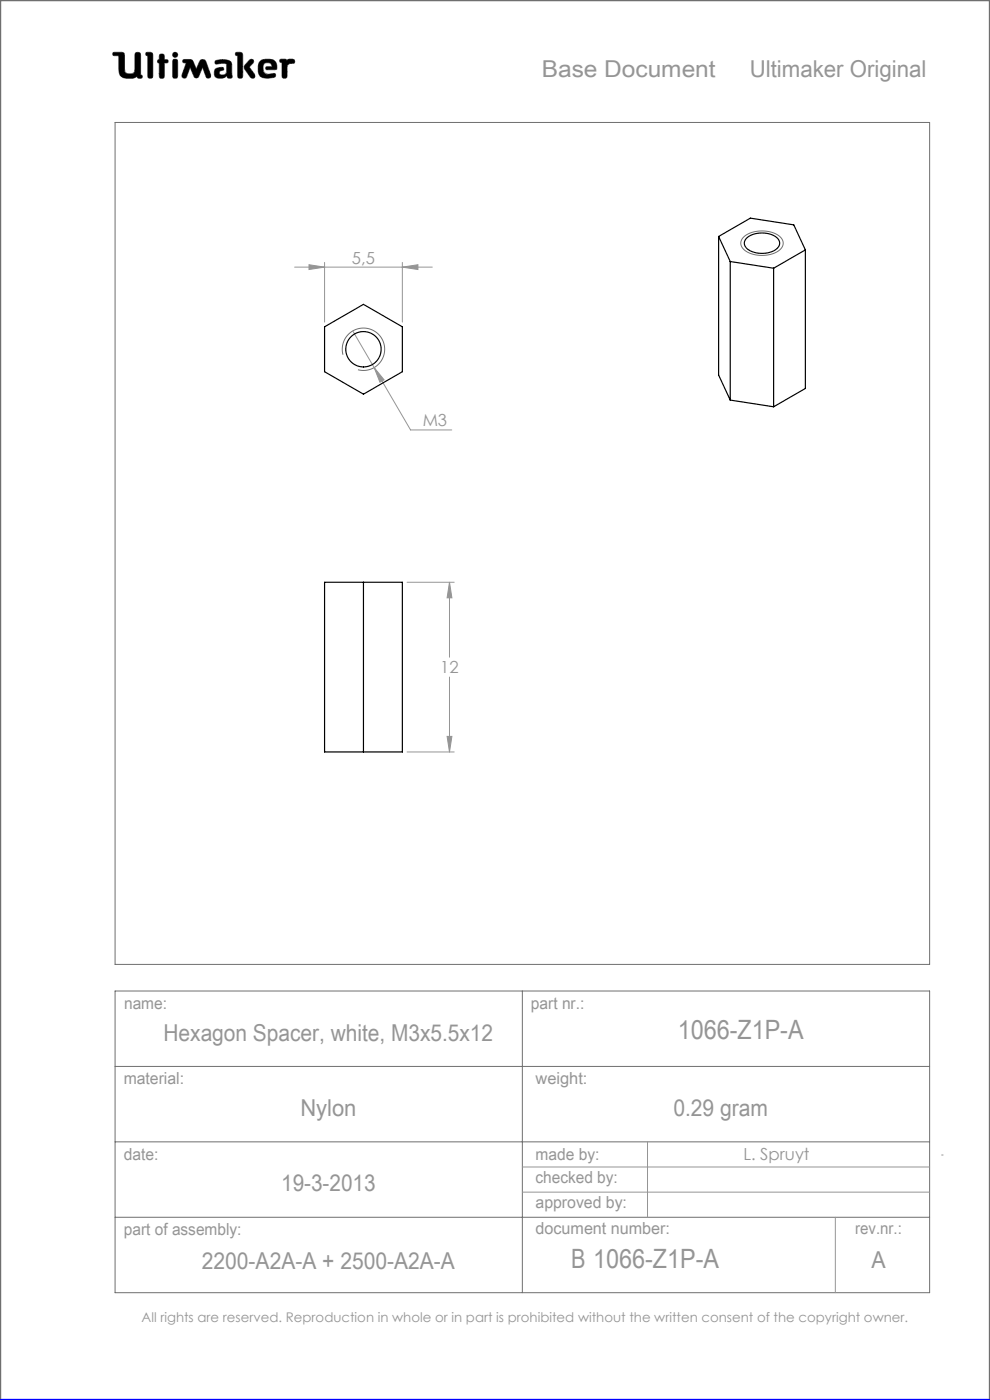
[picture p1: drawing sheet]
<svg xmlns="http://www.w3.org/2000/svg" width="210mm" height="297mm" viewBox="0 0 210 297" stroke-linecap="round" stroke-linejoin="round" font-family="sans-serif">
<g fill="none" stroke="#6f6f6f" stroke-width=".21">
<path d="M24 11.1h1.8l.5 .2 .2 4a1.62 1.62 0 0 0 2 0l.2-4a.65 .65 0 0 1 .7-.2 .65 .65 0 0 1 .4 .6v4.2l.3 .1-.1 .6a.65 .65 0 0 1-.9-.3 4 4 0 0 1-3 .2l-.6-.5-.2-.6-.1-3.6h-1.2l-.1-.3zM29.1 16.2v.1M31 11.1l1.2 .1 .2 .4v4.8a.59 .59 0 0 1-.7 .2 .59 .59 0 0 1-.4-.5v-4.3l-.4-.1zM33.8 13.4h.1M33.8 12.6h.1M33.8 12.6l-.3 .1-.1 .3 .1 .3 .3 .1M33.8 12.6v-1a.59 .59 0 0 1 .7-.1 .59 .59 0 0 1 .4 .5v.6l.6 .1a.4 .4 0 0 1 0 .6l-.6 .1-.1 3.1a.59 .59 0 0 1-.6 .1 .59 .59 0 0 1-.4-.5v-2.7M36.8 12.6h.7l.2 .5v3l-.2 .4-.3 .1-.4-.1-.2-.4v-3zM38.9 12.7l1.3-.1 .6 .2 .8 1.9 .9-2 .6-.1 .4 .1 1.2 3.2v.5l-.4 .2-.4-.1-.9-2.2-.9 2-.5 .3-.3-.2-1-2.1-.7 1.9-.3 .4-.5-.1-.2-.1v-.5l.9-2.6-.7-.1zM42.1 16.2h.1M45.7 12.9a3.6 3.6 0 0 1 3.3 .3l.2 .5v2.1a.53 .53 0 0 1-.2 .8l-.7-.1-.2-.4a1.97 1.97 0 0 1-2.5 .2 1.34 1.34 0 0 1 .4-1.8l1.3-.2 .1 .6a.74 .74 0 0 0-.9 .7 .95 .95 0 0 0 1.4 .1l.2-.6-.1-1.5a2.7 2.7 0 0 0-2 0l-.4-.2zM50.1 11.1l1.2 .1 .2 .4-.1 4.8a.59 .59 0 0 1-.6 .2 .59 .59 0 0 1-.4-.5v-4.3l-.4-.1z"/>
<path d="M52.9 12.8l.4-.2 .4 .1 .1 .4-.9 1.1 1.1 1.5 .1 .6-.2 .3h-.4a5.9 5.9 0 0 1-1.7-2.3l.2-.5zM56.6 14.8h.1M56.6 14.8l-.3-.3 .2-.3 1.2-.1-.2-.5a1.04 1.04 0 0 0-1.7 .5l.2 1.3 .8 .4M56.6 14.8h1.7l.4-.2a1.66 1.66 0 0 0-1.5-2l-1.7 .1a2.65 2.65 0 0 0-.3 3.5 3.5 3.5 0 0 0 3.2 .1l.1-.3-.2-.4-1.5 .2M56.8 15.8h.1M59.5 12.6h1.1l.3 .2a1.21 1.21 0 0 1 1.5-.1l.1 .6-1 .2-.6 .4-.1 2.5a.59 .59 0 0 1-.6 .2 .59 .59 0 0 1-.4-.5v-2.8l-.4-.2zM24.4 26h172.8v178.6h-172.8zM157.8 50.2a6.4 6.4 0 0 1 7.9 .3 1.9 1.9 0 0 1-1 3 6.5 6.5 0 0 1-7.1-.8l-.2-.3a1.68 1.68 0 0 1 .4-2.2zM72.8 75.3a4.5 4.5 0 0 1 3.9-5.7 4.5 4.5 0 0 1 4.9 4.9 4.5 4.5 0 0 1-5.7 3.9M24.4 210.2h172.8v64h-172.8zM110.8 210.2v64M24.4 226.2h172.8"/>
<path d="M24.4 242.2h172.8M24.4 258.2h172.8"/>
<circle cx="37.2" cy="11.6" r=".56"/>
</g>
<path d="M0 297v-297h210v297" fill="none" stroke="#6f6f6f" stroke-width=".5"/>
<g fill="none" stroke="#959595" stroke-width=".21">
<path d="M62.5 56.7h29.2M65.5 56.2l3.3 .5-3.3 .5zM68.8 55.7v12.6M85.3 55.7v12.6M85.3 56.7l3.3-.5v1zM74.8 70.2l4.6 7.8M79.4 78l2.1 2.6-.9 .5zM79.4 78l7.7 13.2h8.7M86.3 123.5h10M95.3 123.5l.6 3.3h-1.1zM95.3 123.5v15.9M86.3 159.5h10"/>
<path d="M94.8 156.2h1.1l-.6 3.3zM95.3 143.6v15.9M110.8 247.6h86.4M110.8 252.9h86.4M137.4 242.2v16M177.2 258.2v16M199.7 245h.4"/>
</g>
<path d="M0 297h210" fill="none" stroke="#00f" stroke-width=".5"/>
<path d="M45.7 12.9l-.1 .4 .2 .3 1.7-.2 .6 .2-.1 1.8-.2 .4-.5 .1a.54 .54 0 0 1-.8-.5 .54 .54 0 0 1 .8-.5l.2-.1-.1-.4-.4-.1a1.31 1.31 0 0 0-1.5 .9 1.14 1.14 0 0 0 .3 1.2 1.14 1.14 0 0 0 1.2 .2l.8-.3a.23 .23 0 0 1 .3-.2 .23 .23 0 0 1 .2 .4 .58 .58 0 0 0 .8 .1 .58 .58 0 0 0 .1-.9v-2a1.32 1.32 0 0 0-1.7-1.1zM50 11.2v.5l.4 .1v4.5l.2 .3h.6l.3-.4v-4.7l-.4-.4zM53 12.7l-1.1 1.2-.1 .5 1.4 2.1 .6 .1 .3-.3v-.4l-1.2-1.7 .9-.9v-.4l-.3-.3zM55.1 13a2.66 2.66 0 0 0 .3 3.4l1.4 .2 1.3-.2 .4-.3-.2-.5-1.5 .2-.6-.2-.3-.4-.1-.9a.98 .98 0 0 1 .7-1 .98 .98 0 0 1 1.1 .5l.1 .3-1.2 .1-.1 .4 .2 .2h1.6a.49 .49 0 0 0 .5-.2 .49 .49 0 0 0 0-.6 1.57 1.57 0 0 0-2-1.4h-.9zM59.4 12.6v.5l.4 .2v3l.3 .3h.5l.3-.4v-2.3l.6-.4 .9-.1 .1-.6-.4-.3-.9 .1-.3 .2-.3-.2zM36.7 12.6l-.1 3.7 .2 .3h.6l.3-.4v-3.3l-.3-.3zM36.6 11.6a.56 .56 0 0 0 1.1 0 .56 .56 0 0 0-1.1 0zM33.9 11.6l-.1 1-.3 .2-.1 .3 .4 .3v3l.2 .2h.5l.3-.1 .1-.3v-2.8l.7-.1 .1-.4-.2-.2-.6-.1-.2-1.1zM31 11.2l-.1 .5 .4 .1 .1 4.5 .2 .3h.5l.3-.4v-4.7l-.4-.4zM38.8 12.7v.6h.7l-.9 2.7 .2 .5 .4 .1 .3-.2 .8-2.1 .9 2 .2 .2h.4l.3-.2 .9-2 .8 2.1 .5 .2 .4-.3v-.4l-1-2.8-.3-.4-.5-.1-.4 .2-.9 1.9-.9-2-.5-.1zM24 11.2l-.1 .3 .2 .3h1.1v2.7a1.73 1.73 0 0 0 2.1 2.1 2.42 2.42 0 0 0 1.8-.4l.3 .4h.6l.2-.3-.1-.3-.3-.1v-4.3l-.1-.3-.2-.2h-.6l-.3 .4v3.4a.89 .89 0 0 1-1.3 .8 .81 .81 0 0 1-.9-1.1l-.1-3.3-.5-.2z" fill-rule="evenodd" fill="#000"/>
<path d="M95.3 123.5l.6 3.3h-1.1zM94.8 156.2h1.1l-.6 3.3zM65.5 56.2l3.3 .5-3.3 .5zM85.3 56.7l3.3-.5v1zM79.4 78l1.2 3.1 .9-.5z" fill="#959595"/>
<g fill="none" stroke="#000" stroke-width=".25">
<path d="M152.4 50.2l2.5 5.3M152.4 50.2l6.8-3.9 9.2 1.4 2.4 5.3M152.4 50.2v29.4l2.5 5.3M154.9 55.5l9.2 1.4M154.9 55.5v29.4M158.5 50.4a5.3 5.3 0 0 1 6.5 .3 1.6 1.6 0 0 1-.8 2.5 5.2 5.2 0 0 1-6.1-.9 1.41 1.41 0 0 1 .4-1.9zM164.1 56.9v29.4M170.8 53l-6.7 3.9M170.8 53v29.4l-6.7 3.9M68.8 69.3l8.3-4.7 8.2 4.7v9.6l-8.2 4.7-8.3-4.7zM154.9 84.9l9.2 1.4M68.8 123.5h16.5v36h-16.5z"/>
<path d="M77.1 123.5v36"/>
<circle cx="77.1" cy="74.1" r="3.7"/>
</g>
<g font-size="5.6" fill="#959595">
<text x="143.8" y="220.3">1066-Z1P-A</text>
<text x="121.1" y="269.1">B 1066-Z1P-A</text>
</g>
<g font-size="4.9" fill="#959595">
<text x="114.9" y="16.3">Base Document</text>
<text x="159" y="16.3">Ultimaker Original</text>
<text x="34.7" y="220.9">Hexagon Spacer, white, M3x5.5x12</text>
<text x="63.7" y="236.7">Nylon</text>
<text x="142.8" y="236.7">0.29 gram</text>
<text x="59.6" y="252.7">19-3-2013</text>
<text x="42.8" y="269.3">2200-A2A-A + 2500-A2A-A</text>
<text x="184.9" y="269.1">A</text>
</g>
<g font-size="3.5" fill="#959595">
<text x="74.7" y="55.9">5,5</text>
<text x="89.7" y="90.4">M3</text>
<text x="93.4" y="142.9">12</text>
<text x="26.3" y="214.1">name:</text>
<text x="112.6" y="214">part nr.:</text>
<text x="26.2" y="229.9">material:</text>
<text x="113.6" y="229.9">weight:</text>
<text x="26.3" y="246">date:</text>
<text x="113.6" y="246">made by:</text>
<text x="113.6" y="251.1">checked by:</text>
<text x="157.7" y="246.2">L. Spruyt</text>
<text x="113.6" y="256.3">approved by:</text>
<text x="26.3" y="262">part of assembly:</text>
<text x="113.6" y="261.8">document number:</text>
<text x="181.4" y="261.9">rev.nr.:</text>
</g>
<text font-size="2.8" fill="#959595" x="30" y="280.4">All rights are reserved. Reproduction in whole or in part is prohibited without the written consent of the copyright owner.</text>
</svg>
